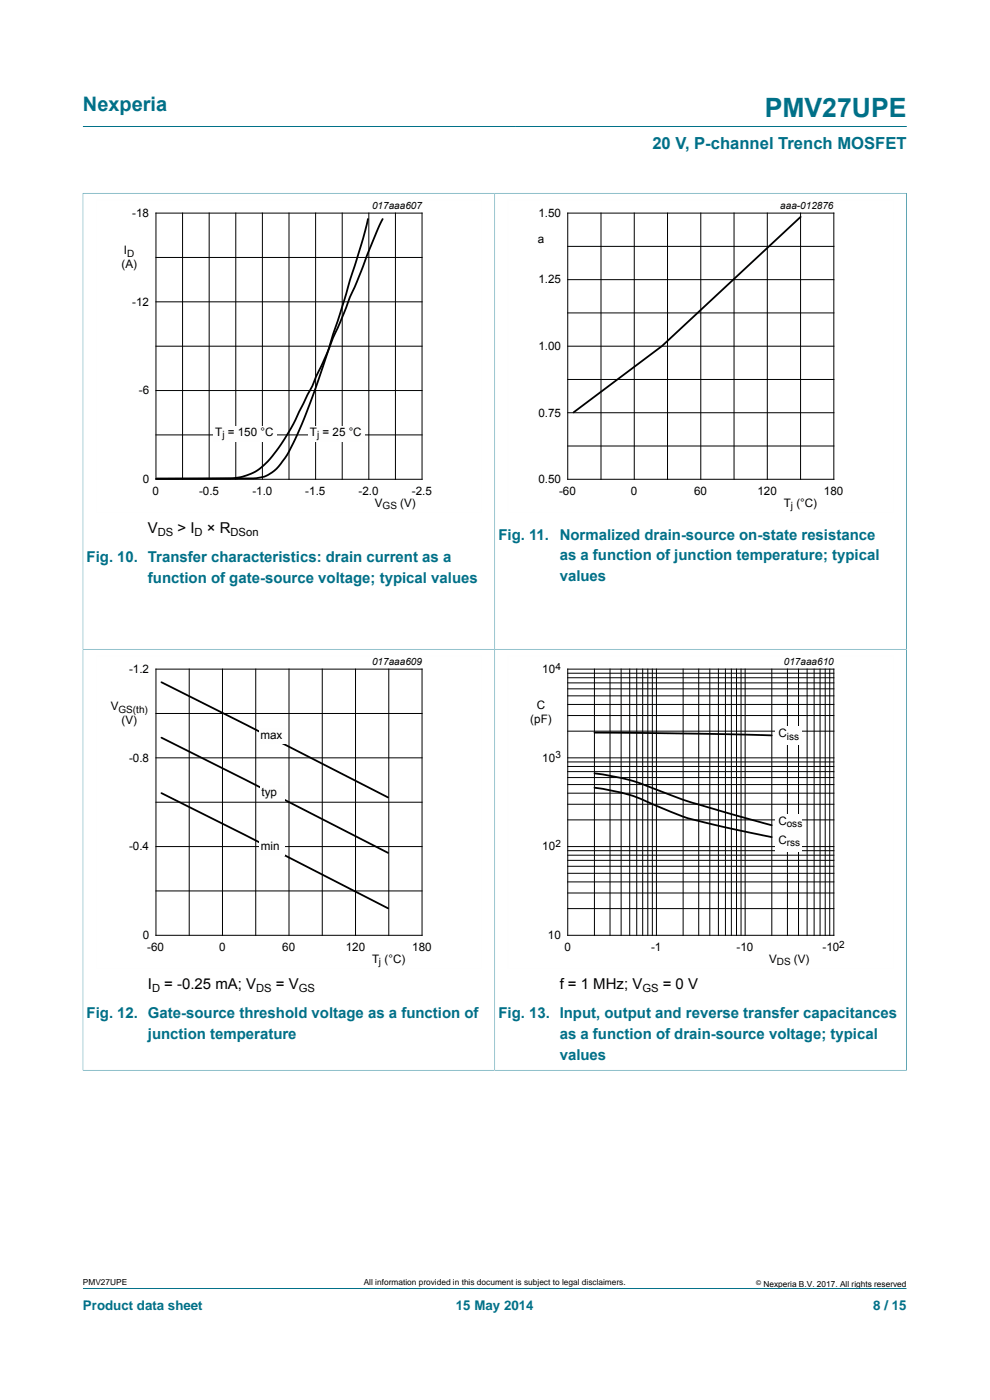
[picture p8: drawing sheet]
<svg xmlns="http://www.w3.org/2000/svg" width="210mm" height="297mm" viewBox="0 0 210 297" stroke-linecap="round" stroke-linejoin="round" font-family="sans-serif">
<path d="M17.6 26.8h174.7M17.6 40.9v96.8h87.3v-96.7h-87.4M17.6 273.3h174.7" fill="none" stroke="#007088" stroke-width=".21"/>
<g fill="none" stroke="#000" stroke-width=".21">
<path d="M33.1 45.2h56.4v56.5h-56.4zM33.1 54.6h56.4M38.7 45.2v56.5M44.4 45.2v56.5M50 45.2v56.5M55.7 45.2v56.5M61.3 45.2v56.5M66.9 45.2v56.5M72.6 45.2v56.5M78.2 45.2v56.5M83.9 45.2v56.5M33.1 64h56.4"/>
<path d="M33.1 73.4h56.4M33.1 82.9h56.4M33.1 92.3h56.4"/>
</g>
<path d="M102.2 42.4h-81.8v66.3h81.8" fill="none" stroke="#fefefe" stroke-width=".21"/>
<path d="M78 46.5l-1.3 5-7.3 23.5-3.1 9.2-3.3 8.1a20.4 20.4 0 0 1-5 7.7l-1.4 .9-.7 .3a15.6 15.6 0 0 1-5.4 .3l-17.3 .1 12.2-.1a17.6 17.6 0 0 0 7.1-.7 13.8 13.8 0 0 0 6.6-5.8l3-4.9 4.2-8.2 5.7-13.2 7.4-18.4 1.8-3.8" fill="none" stroke="#000" stroke-width=".38"/>
<g fill="#fefefe">
<path d="M45.2 90.5h13.4v3.3h-13.4z"/>
<path d="M65.2 90.5h12.1v3.3h-12.1z"/>
</g>
<path d="M192.3 40.9v96.8h-174.7v89.4M192.4 41h-87.5v186h-87.4" fill="none" stroke="#007088" stroke-width=".21"/>
<path d="M189.6 42.4h-81.9v66.3h81.9M102.2 139.1h-81.8v66.4h81.8" fill="none" stroke="#fefefe" stroke-width=".21"/>
<g fill="none" stroke="#000" stroke-width=".21">
<path d="M120.4 45.2h56.5v56.5h-56.5zM120.4 59.3h56.5M120.4 52.3h56.5M127.5 45.2v56.5M134.5 45.2v56.5M141.6 45.2v56.5M148.7 45.2v56.5M155.7 45.2v56.5M162.8 45.2v56.5M169.8 45.2v56.5M120.4 73.4h56.5M120.4 66.4h56.5"/>
<path d="M120.4 94.6h56.5M120.4 87.6h56.5M120.4 80.5h56.5M33.1 142h56.4v56.4h-56.4zM33.1 151.4h56.4M40.1 142v56.4M47.2 142v56.4M54.2 142v56.4M61.3 142v56.4M68.4 142v56.4M75.4 142v56.4M82.5 142v56.4"/>
<path d="M33.1 160.8h56.4M33.1 170.2h56.4M33.1 179.6h56.4M33.1 189h56.4"/>
</g>
<path d="M169.8 46l-29.4 27.4-18.7 14.1M34.2 156.5l17.9 8.9 30.2 15.5M34.2 144.7l48.1 24.5M34.2 168.3l17.9 8.9 30.2 15.5" fill="none" stroke="#000" stroke-width=".38"/>
<g fill="#fefefe">
<path d="M54.9 154.5h5.6v3.4h-5.6z"/>
<path d="M55.2 166.5h5.1v3.4h-5.1z"/>
<path d="M55 178.1h5.5v3.4h-5.5z"/>
</g>
<path d="M192.4 227h-87.5v-89.3h87.4v89.4" fill="none" stroke="#007088" stroke-width=".21"/>
<path d="M189.6 139.1h-81.9v66.4h81.9" fill="none" stroke="#fefefe" stroke-width=".21"/>
<g fill="none" stroke="#000" stroke-width=".21">
<path d="M120.4 142h56.5v56.4h-56.5zM120.4 155.1h56.5M120.4 151.8h56.5M120.4 149.4h56.5M120.4 147.6h56.5M120.4 146.1h56.5M120.4 144.9h56.5M120.4 143.8h56.5M120.4 142.8h56.5M126.1 142v56.4M129.4 142v56.4M131.8 142v56.4"/>
<path d="M133.6 142v56.4M135.1 142v56.4M136.3 142v56.4M137.4 142v56.4M138.4 142v56.4M139.2 142v56.4M144.9 142v56.4M148.2 142v56.4M150.6 142v56.4M152.4 142v56.4M153.9 142v56.4M155.1 142v56.4"/>
<path d="M156.2 142v56.4M157.2 142v56.4M158.1 142v56.4M163.7 142v56.4M167 142v56.4M169.4 142v56.4M171.2 142v56.4M172.7 142v56.4M174 142v56.4M175 142v56.4M176 142v56.4M120.4 179.6h56.5"/>
<path d="M120.4 173.9h56.5M120.4 170.6h56.5M120.4 168.3h56.5M120.4 166.4h56.5M120.4 165h56.5M120.4 163.7h56.5M120.4 162.6h56.5M120.4 161.6h56.5M120.4 160.8h56.5M120.4 192.8h56.5M120.4 189.4h56.5M120.4 187.1h56.5"/>
<path d="M120.4 185.3h56.5M120.4 183.8h56.5M120.4 182.5h56.5M120.4 181.4h56.5M120.4 180.5h56.5"/>
</g>
<path d="M126.1 155.4l22.7 .3 14.9 .3M126.1 164.1a47.6 47.6 0 0 1 14.6 4 105 105 0 0 0 11.3 3.7l11.7 3.3M126.1 167.1a39.1 39.1 0 0 1 13.9 4.1 64.3 64.3 0 0 0 13.1 4.1l10.6 2.3" fill="none" stroke="#000" stroke-width=".38"/>
<g fill="#fefefe">
<path d="M164.5 154h5.7v4h-5.7z"/>
<path d="M164.5 172.6h5.6v4h-5.6z"/>
<path d="M164.5 176.7h5.7v4h-5.7z"/>
</g>
<text font-size="5.6" fill="#007088" x="162.2" y="24.8">PMV27UPE</text>
<text font-size="4.2" fill="#007088" x="17.6" y="23.6">Nexperia</text>
<text font-size="3.5" fill="#007088" x="138.4" y="31.7">20 V, P-channel Trench MOSFET</text>
<g font-size="3.2">
<text x="31.4" y="113.1">V</text>
<text x="37.7" y="113.1">&gt; I</text>
<text x="43.9" y="113.1">× R</text>
<text x="31.4" y="209.8">I</text>
<text x="34.9" y="209.8">= -0.25 mA; V</text>
<text x="58.5" y="209.8">= V</text>
<text x="118.7" y="209.8">f = 1 MHz; V</text>
<text x="140.6" y="209.8">= 0 V</text>
</g>
<g font-size="3.2" fill="#007088">
<text x="18.4" y="119.3">Fig. 10. Transfer characteristics: drain current as a</text>
<text x="105.7" y="114.5">Fig. 11.</text>
<text x="118.7" y="114.5">Normalized drain-source on-state resistance</text>
<text x="118.7" y="118.9">as a function of junction temperature; typical</text>
<text x="31.4" y="123.7">function of gate-source voltage; typical values</text>
<text x="118.7" y="123.3">values</text>
<text x="18.4" y="216.1">Fig. 12. Gate-source threshold voltage as a function of</text>
<text x="31.4" y="220.5">junction temperature</text>
<text x="105.7" y="216.1">Fig. 13. Input, output and reverse transfer capacitances</text>
<text x="118.7" y="220.5">as a function of drain-source voltage; typical</text>
<text x="118.7" y="224.9">values</text>
</g>
<g font-size="2.8" fill="#007088">
<text x="17.6" y="277.9">Product data sheet</text>
<text x="96.7" y="277.9">15 May 2014</text>
<text x="185.2" y="277.9">8 / 15</text>
</g>
<g font-size="2.5">
<text x="28.1" y="46">-18</text>
<text x="114.2" y="46">1.50</text>
<text x="26.3" y="54">I</text>
<text x="114.1" y="51.6">a</text>
<text x="25.8" y="56.9">(A)</text>
<text x="28.1" y="64.9">-12</text>
<text x="114.2" y="60.1">1.25</text>
<text x="114.2" y="74.3">1.00</text>
<text x="29.5" y="83.7">-6</text>
<text x="114.2" y="88.4">0.75</text>
<text x="45.7" y="92.5">T =</text>
<text x="50.5" y="92.5">150 °</text>
<text x="56.3" y="92.5">C</text>
<text x="65.7" y="92.5">T</text>
<text x="68.4" y="92.5">= 25</text>
<text x="74" y="92.5">°C</text>
<text x="30.3" y="102.5">0</text>
<text x="32.4" y="105">0</text>
<text x="42.2" y="105">-0.5</text>
<text x="53.5" y="105">-1.0</text>
<text x="64.8" y="105">-1.5</text>
<text x="76.1" y="105">-2.0</text>
<text x="79.5" y="107.6">V</text>
<text x="84.9" y="107.6">(V)</text>
<text x="87.4" y="105">-2.5</text>
<text x="114.2" y="102.5">0.50</text>
<text x="118.6" y="105">-60</text>
<text x="133.8" y="105">0</text>
<text x="147.2" y="105">60</text>
<text x="160.7" y="105">120</text>
<text x="166.3" y="107.6">T (°C)</text>
<text x="174.8" y="105">180</text>
<text x="27.4" y="142.8">-1.2</text>
<text x="115" y="142.8">10</text>
<text x="23.5" y="150.7">V</text>
<text x="25.8" y="153.6">(V)</text>
<text x="112.5" y="153.3">(pF)</text>
<text x="113.9" y="150.3">C</text>
<text x="27.4" y="161.6">-0.8</text>
<text x="55.2" y="156.8">max</text>
<text x="115" y="161.6">10</text>
<text x="165.1" y="156.4">C</text>
<text x="55.5" y="168.9">typ</text>
<text x="165.1" y="175">C</text>
<text x="165.1" y="179">C</text>
<text x="27.4" y="180.4">-0.4</text>
<text x="55.3" y="180.4">min</text>
<text x="115" y="180.4">10</text>
<text x="30.3" y="199.2">0</text>
<text x="31.2" y="201.8">-60</text>
<text x="46.5" y="201.8">0</text>
<text x="59.9" y="201.8">60</text>
<text x="73.3" y="201.8">120</text>
<text x="87.4" y="201.8">180</text>
<text x="116.2" y="199.2">10</text>
<text x="119.7" y="201.8">0</text>
<text x="138.1" y="201.8">-1</text>
<text x="156.2" y="201.8">-10</text>
<text x="174.5" y="201.8">-10</text>
<text x="78.9" y="204.3">T (°C)</text>
<text x="163.2" y="204.3">V</text>
<text x="168.4" y="204.3">(V)</text>
</g>
<g font-size="2.4">
<text x="33.5" y="113.7">DS</text>
<text x="41.3" y="113.7">D</text>
<text x="48.9" y="113.7">DSon</text>
<text x="32.3" y="210.4">D</text>
<text x="54.3" y="210.4">DS</text>
<text x="63.4" y="210.4">GS</text>
<text x="136.3" y="210.4">GS</text>
</g>
<g font-size="2.1">
<text x="78.9" y="44.4">017aaa607</text>
<text x="165.5" y="44.4">aaa-012876</text>
<text x="27" y="54.5">D</text>
<text x="47.2" y="93">j</text>
<text x="67.2" y="93">j</text>
<text x="81.1" y="108.1">GS</text>
<text x="167.7" y="108.1">j</text>
<text x="78.9" y="141.1">017aaa609</text>
<text x="117.8" y="142.1">4</text>
<text x="166.3" y="141.1">017aaa610</text>
<text x="25.1" y="151.2">GS(th)</text>
<text x="117.8" y="160.9">3</text>
<text x="166.9" y="156.9">i</text>
<text x="167.4" y="156.9">ss</text>
<text x="117.8" y="179.7">2</text>
<text x="166.9" y="175.5">oss</text>
<text x="166.9" y="179.5">rss</text>
<text x="178" y="201">2</text>
<text x="80.4" y="204.8">j</text>
<text x="164.8" y="204.8">DS</text>
</g>
<g font-size="1.8">
<text x="17.6" y="272.7">PMV27UPE</text>
<text x="77.2" y="272.7">All information provided in this document is subject to legal disclaimers.</text>
<text x="161.9" y="273">Nexperia B.V. 2017. All rights reserved</text>
</g>
<text font-size="1.4" x="160.4" y="272.6">©</text>
</svg>
